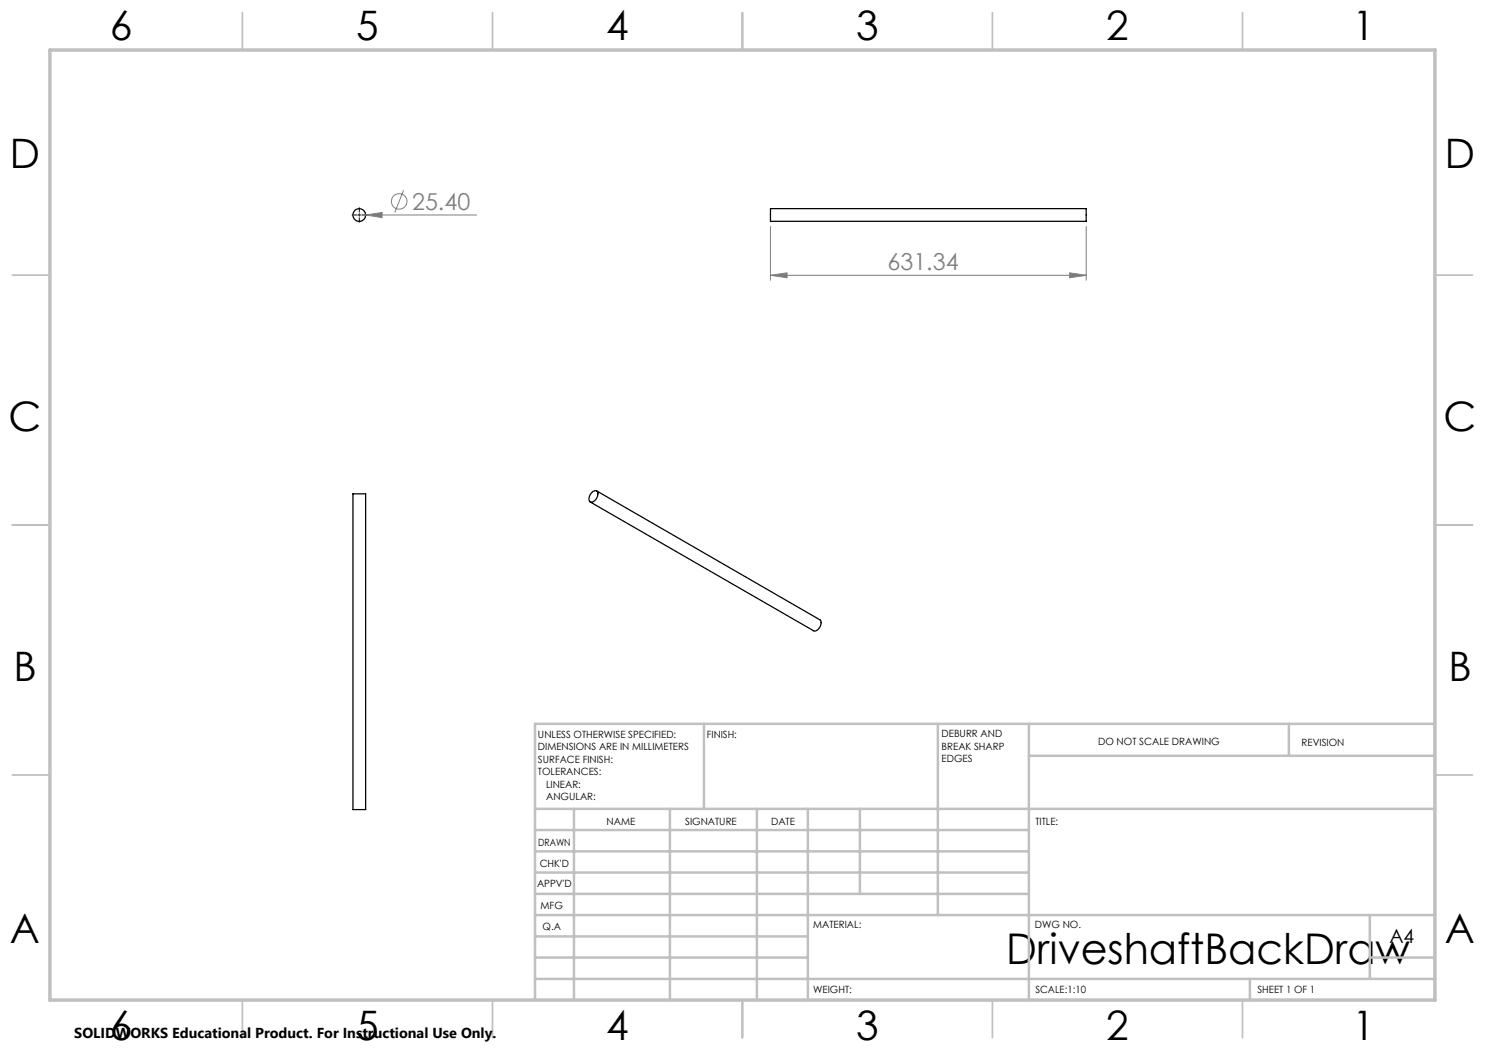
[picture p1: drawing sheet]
<svg xmlns="http://www.w3.org/2000/svg" width="297mm" height="210mm" viewBox="0 0 297 210" stroke-linecap="round" stroke-linejoin="round" font-family="sans-serif">
<g fill="none" stroke="#000" stroke-width=".25">
<path d="M154.1 41.7h63.1v2.6h-63.1zM70.6 98.8h2.5v63.1h-2.5zM118.3 98.6a.67 .67 0 0 1 .6-.5 .67 .67 0 0 1 .7 .5 1.54 1.54 0 0 1-1.6 1.8 1.31 1.31 0 0 1 .3-1.8zM119.3 98.2l44.7 25.8a1.49 1.49 0 0 1-1.2 2.2l-44.8-25.8"/>
<circle cx="71.9" cy="43" r="1.28"/>
</g>
<g fill="none" stroke="#808080" stroke-width=".2">
<path d="M80.7 38.1l-1.7 4.4M70.6 43h24.7M73.1 43l3.3-.5v1zM154.1 55.1l3.3-.5v1zM154.1 45.3v10.7M154.1 55.1h63.1M213.9 54.6l3.3 .5-3.3 .5zM217.2 45.3v10.7"/>
<circle cx="79.8" cy="40.3" r="1.56"/>
</g>
<path d="M71.4 43h-1.1M71.9 42.5v-1M71.9 43.5v1M72.4 43h1" fill="none" stroke="#000" stroke-width=".2" stroke-dasharray="15.2 1.3 1.3 1.3" stroke-linecap="butt"/>
<path d="M71.6 43h.5M71.9 42.7v.5" fill="none" stroke="#000" stroke-width=".2"/>
<g fill="none" stroke="#c0c0c0" stroke-width=".35">
<path d="M48.5 2.5v7.5M98.5 2.5v7.5M148.5 2.5v7.5M198.5 2.5v7.5M248.5 2.5v7.5M2.5 55h7.5M287 55h7.5M2.5 105h7.5M287 105h7.5M2.5 155h7.5M287 155h7.5M48.5 200v7.5"/>
<path d="M98.5 200v7.5M148.5 200v7.5M198.5 200v7.5M248.5 200v7.5"/>
</g>
<g fill="none" stroke="#c0c0c0" stroke-width=".5">
<path d="M140.8 144.8v17M187.6 144.8v38.2M205.8 144.8v55.2M205.8 151.2h81.2M257.8 144.8v6.4M287 144.8h-180v55.2M107 161.8h180M107 178.8h98.8M107 174.5h98.8M107 170.3h98.8M107 166h98.8M114.8 161.8v38.2"/>
<path d="M134 161.8v38.2M151.4 161.8v38.2M161.6 161.8v38.2M172 161.8v17M107 195.8h180M107 191.5h54.6M107 187.3h54.6M107 183h180M250 195.8v4.2M274 191.5h13M274 183v12.8"/>
</g>
<path d="M10 10h277v190h-277z" fill="none" stroke="#c0c0c0" stroke-width=".7"/>
<g fill="#808080">
<path d="M73.1 43l3.3-.5v1z"/>
<path d="M154.1 55.1l3.3-.5v1zM213.9 54.6l3.3 .5-3.3 .5z"/>
</g>
<text font-size="8.5" x="201.2" y="192.7">DriveshaftBackDraw</text>
<g font-size="8.1">
<text x="22" y="8">6</text>
<text x="71.2" y="8">5</text>
<text x="121.2" y="8">4</text>
<text x="171.2" y="8">3</text>
<text x="221.2" y="8">2</text>
<text x="270.5" y="8">1</text>
<text x="2" y="33.6">D</text>
<text x="289" y="33.6">D</text>
<text x="1.7" y="86.1">C</text>
<text x="288.7" y="86.1">C</text>
<text x="2.7" y="136.1">B</text>
<text x="289.7" y="136.1">B</text>
<text x="2" y="188.6">A</text>
<text x="289" y="188.6">A</text>
<text x="22" y="208">6</text>
<text x="71.2" y="208">5</text>
<text x="121.2" y="208">4</text>
<text x="171.2" y="208">3</text>
<text x="221.2" y="208">2</text>
<text x="270.5" y="208">1</text>
</g>
<g font-size="4.7" fill="#808080">
<text x="82.4" y="42">25.40</text>
<text x="177.5" y="54">631.34</text>
</g>
<text font-size="3.9" x="277.9" y="188.5">A4</text>
<text font-size="2.9" x="14.9" y="207.6">SOLIDWORKS Educational Product. For Instructional Use Only.</text>
<g font-size="2">
<text x="107.6" y="147.6">UNLESS OTHERWISE SPECIFIED:</text>
<text x="141.4" y="147.6">FINISH:</text>
<text x="188.3" y="147.5">DEBURR AND</text>
<text x="188.3" y="150">BREAK SHARP</text>
<text x="219.6" y="149">DO NOT SCALE DRAWING</text>
<text x="260.3" y="149.2">REVISION</text>
<text x="107.6" y="150.1">DIMENSIONS ARE IN MILLIMETERS</text>
<text x="107.6" y="152.6">SURFACE FINISH:</text>
<text x="107.6" y="155.1">TOLERANCES:</text>
<text x="188.3" y="152.5">EDGES</text>
<text x="109.2" y="157.6">LINEAR:</text>
<text x="109.2" y="160.1">ANGULAR:</text>
<text x="121.3" y="165">NAME</text>
<text x="137" y="164.9">SIGNATURE</text>
<text x="154.2" y="164.9">DATE</text>
<text x="207.1" y="164.9">TITLE:</text>
<text x="107.6" y="169.1">DRAWN</text>
<text x="107.9" y="173.3">CHK'D</text>
<text x="107.4" y="177.4">APPV'D</text>
<text x="108.1" y="181.8">MFG</text>
<text x="108.5" y="186">Q.A</text>
<text x="162.6" y="185.5">MATERIAL:</text>
<text x="207" y="185.5">DWG NO.</text>
<text x="162.6" y="198.5">WEIGHT:</text>
<text x="207.1" y="198.6">SCALE:1:10</text>
<text x="251.5" y="198.6">SHEET 1 OF 1</text>
</g>
</svg>
